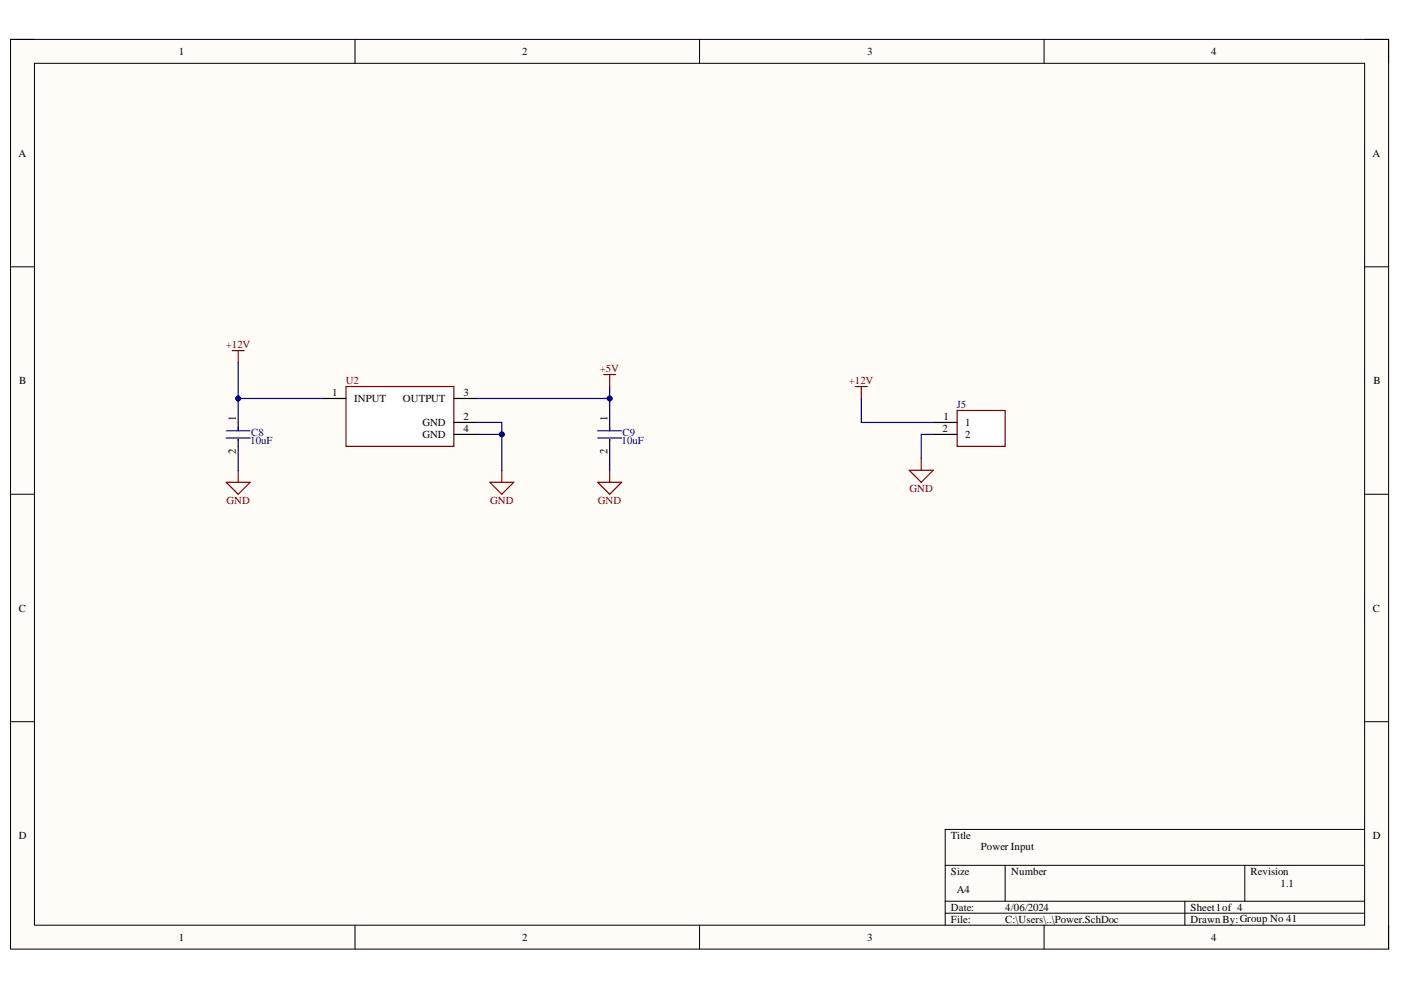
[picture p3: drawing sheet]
<svg xmlns="http://www.w3.org/2000/svg" width="297mm" height="210mm" viewBox="0 0 297 210" stroke-linecap="round" stroke-linejoin="round" font-family="sans-serif">
<path d="M2.2 8.4h292.2v192.8h-292.2z" fill-rule="evenodd" fill="#fffcf8"/>
<path d="M2.2 8.4h292.2v192.8h-292.2z" fill="none" stroke="#000" stroke-width=".21"/>
<path d="M7.3 13.4h282v182.8h-282z" fill-rule="evenodd" fill="#fffcf8"/>
<g fill="none" stroke="#000" stroke-width=".21">
<path d="M2.2 8.3h5.1M7.3 13.4h282v182.8h-282zM75.3 8.3v5.1M148.3 8.3v5.1M221.4 8.4v5M289.3 8.4h5.1v5M2.2 56.6h5.1M289.3 56.6h5.1M2.2 104.8h5.1M289.3 104.8h5.1M2.2 153h5.1M289.3 153h5.1"/>
<path d="M289.3 175.9h-88.9v20.3M75.3 196.2v5M148.3 196.2v5M200.4 183.5h88.9M200.4 191.1h88.9M200.4 193.6h88.9M213.1 183.5v7.6M221.4 196.2v5M251.2 191.1v5.1M263.9 183.5v7.6M294.4 196.2v5"/>
</g>
<path d="M50.5 89.6v1.7M50.5 93.1v1.5M129.3 89.6v1.7M129.3 93.1v1.5" fill="none" stroke="#000" stroke-width=".25"/>
<path d="M48 91.3h5M48 92.9h5M50.5 90.6v.7M50.5 93.1v.3M126.7 91.3h5.1M126.7 92.9h5.1M129.3 90.6v.7M129.3 93.1v.3" fill="none" stroke="#00f" stroke-width=".25"/>
<path d="M49.2 74.3h2.6M50.5 74.3v2.6M128 79.4h2.5M129.3 79.4v2.6M50.5 99.7v2.6M48 102.3h5l-2.5 2.5z" fill="none" stroke="#800000" stroke-width=".25"/>
<path d="M73.4 82h22.8v12.6h-22.8z" fill-rule="evenodd" fill="#fff"/>
<path d="M73.4 82h22.8v12.6h-22.8zM106.4 99.7v2.6M129.3 99.7v2.6M181.4 82h2.5M182.6 82v2.5M192.8 99.7h5.1l-2.6 2.6zM195.3 97.2v2.5M103.9 102.3h5l-2.5 2.5zM126.7 102.3h5.1l-2.5 2.5z" fill="none" stroke="#800000" stroke-width=".25"/>
<path d="M68.3 84.5h5.1M96.2 84.5h5.1M96.2 89.6h5.1M96.2 92.1h5.1" fill="none" stroke="#000" stroke-width=".25"/>
<path d="M202.9 87h10.2v7.6h-10.2z" fill-rule="evenodd" fill="#fff"/>
<path d="M202.9 87h10.2v7.6h-10.2z" fill="none" stroke="#800000" stroke-width=".25"/>
<path d="M197.9 89.6h5M197.9 92.1h5" fill="none" stroke="#000" stroke-width=".25"/>
<path d="M50.5 76.9v12.7M50.5 94.6v5.1" fill="none" stroke="#000080" stroke-width=".25"/>
<circle cx="50.5" cy="84.5" r=".51" fill="#000080"/>
<circle cx="50.5" cy="84.5" r=".51" fill="none" stroke="#000080" stroke-width=".21"/>
<path d="M50.5 84.5h17.8" fill="none" stroke="#000080" stroke-width=".25"/>
<circle cx="50.5" cy="84.5" r=".51" fill="#000080"/>
<circle cx="50.5" cy="84.5" r=".51" fill="none" stroke="#000080" stroke-width=".21"/>
<path d="M101.3 84.5h28v5.1" fill="none" stroke="#000080" stroke-width=".25"/>
<circle cx="129.3" cy="84.5" r=".51" fill="#000080"/>
<circle cx="129.3" cy="84.5" r=".51" fill="none" stroke="#000080" stroke-width=".21"/>
<path d="M129.3 82v2.5" fill="none" stroke="#000080" stroke-width=".25"/>
<circle cx="129.3" cy="84.5" r=".51" fill="#000080"/>
<circle cx="129.3" cy="84.5" r=".51" fill="none" stroke="#000080" stroke-width=".21"/>
<path d="M101.3 89.6h5.1v10.1M129.3 94.6v5.1" fill="none" stroke="#000080" stroke-width=".25"/>
<circle cx="106.4" cy="92.1" r=".51" fill="#000080"/>
<circle cx="106.4" cy="92.1" r=".51" fill="none" stroke="#000080" stroke-width=".21"/>
<path d="M101.3 92.1h5.1" fill="none" stroke="#000080" stroke-width=".25"/>
<circle cx="106.4" cy="92.1" r=".51" fill="#000080"/>
<circle cx="106.4" cy="92.1" r=".51" fill="none" stroke="#000080" stroke-width=".21"/>
<path d="M182.6 84.5v5.1h15.3M197.9 92.1h-2.6v5.1" fill="none" stroke="#000080" stroke-width=".25"/>
<g font-size="2.3">
<text x="37.9" y="11.7">1</text>
<text x="110.7" y="11.7">2</text>
<text x="183.9" y="11.7">3</text>
<text x="256.8" y="11.7">4</text>
<text x="3.9" y="33.3">A</text>
<text x="291" y="33.3">A</text>
<text x="4.1" y="81.4">B</text>
<text x="70.4" y="84">1</text>
<text x="98.3" y="84">3</text>
<text x="291.2" y="81.4">B</text>
<text x="50" y="89.3" transform="rotate(-90 50 89.3)">1</text>
<text x="75.1" y="85.2">INPUT</text>
<text x="85.4" y="85.2">OUTPUT</text>
<text x="98.3" y="89.1">2</text>
<text x="128.8" y="89.3" transform="rotate(-90 128.8 89.3)">1</text>
<text x="200" y="89.1">1</text>
<text x="89.6" y="90.4">GND</text>
<text x="89.6" y="92.9">GND</text>
<text x="98.3" y="91.7">4</text>
<text x="199.8" y="91.7">2</text>
<text x="204.7" y="90.4">1</text>
<text x="204.7" y="92.9">2</text>
<text x="50" y="96.2" transform="rotate(-90 50 96.2)">2</text>
<text x="128.8" y="96.2" transform="rotate(-90 128.8 96.2)">2</text>
<text x="4" y="129.7">C</text>
<text x="291.1" y="129.7">C</text>
<text x="4" y="177.9">D</text>
<text x="201.6" y="177.9">Title</text>
<text x="291.1" y="177.9">D</text>
<text x="201.6" y="185.5">Size</text>
<text x="208" y="180.2">Power Input</text>
<text x="214.4" y="185.5">Number</text>
<text x="265.1" y="185.5">Revision</text>
<text x="202.9" y="189.3">A4</text>
<text x="271.5" y="188.1">1.1</text>
<text x="201.6" y="193.1">Date:</text>
<text x="201.6" y="195.7">File:</text>
<text x="213.1" y="193.1">4/06/2024</text>
<text x="213.1" y="195.7">C:\Users\..\Power.SchDoc</text>
<text x="252.4" y="193.1">Sheet1of 4</text>
<text x="252.4" y="195.7">Drawn By:Group No 41</text>
<text x="37.9" y="199.5">1</text>
<text x="110.7" y="199.5">2</text>
<text x="183.9" y="199.5">3</text>
<text x="256.8" y="199.5">4</text>
</g>
<g font-size="2.3" fill="#800000">
<text x="47.9" y="73.8">+12V</text>
<text x="73.3" y="81.4">U2</text>
<text x="127.2" y="78.9">+5V</text>
<text x="180" y="81.4">+12V</text>
<text x="48" y="106.9">GND</text>
<text x="103.9" y="106.9">GND</text>
<text x="126.8" y="106.9">GND</text>
<text x="192.8" y="104.3">GND</text>
</g>
<g font-size="2.3" fill="#000080">
<text x="202.9" y="86.5">J5</text>
<text x="53" y="94.2">10uF</text>
<text x="53.3" y="92.4">C8</text>
<text x="131.8" y="94.2">10uF</text>
<text x="132" y="92.4">C9</text>
</g>
</svg>
